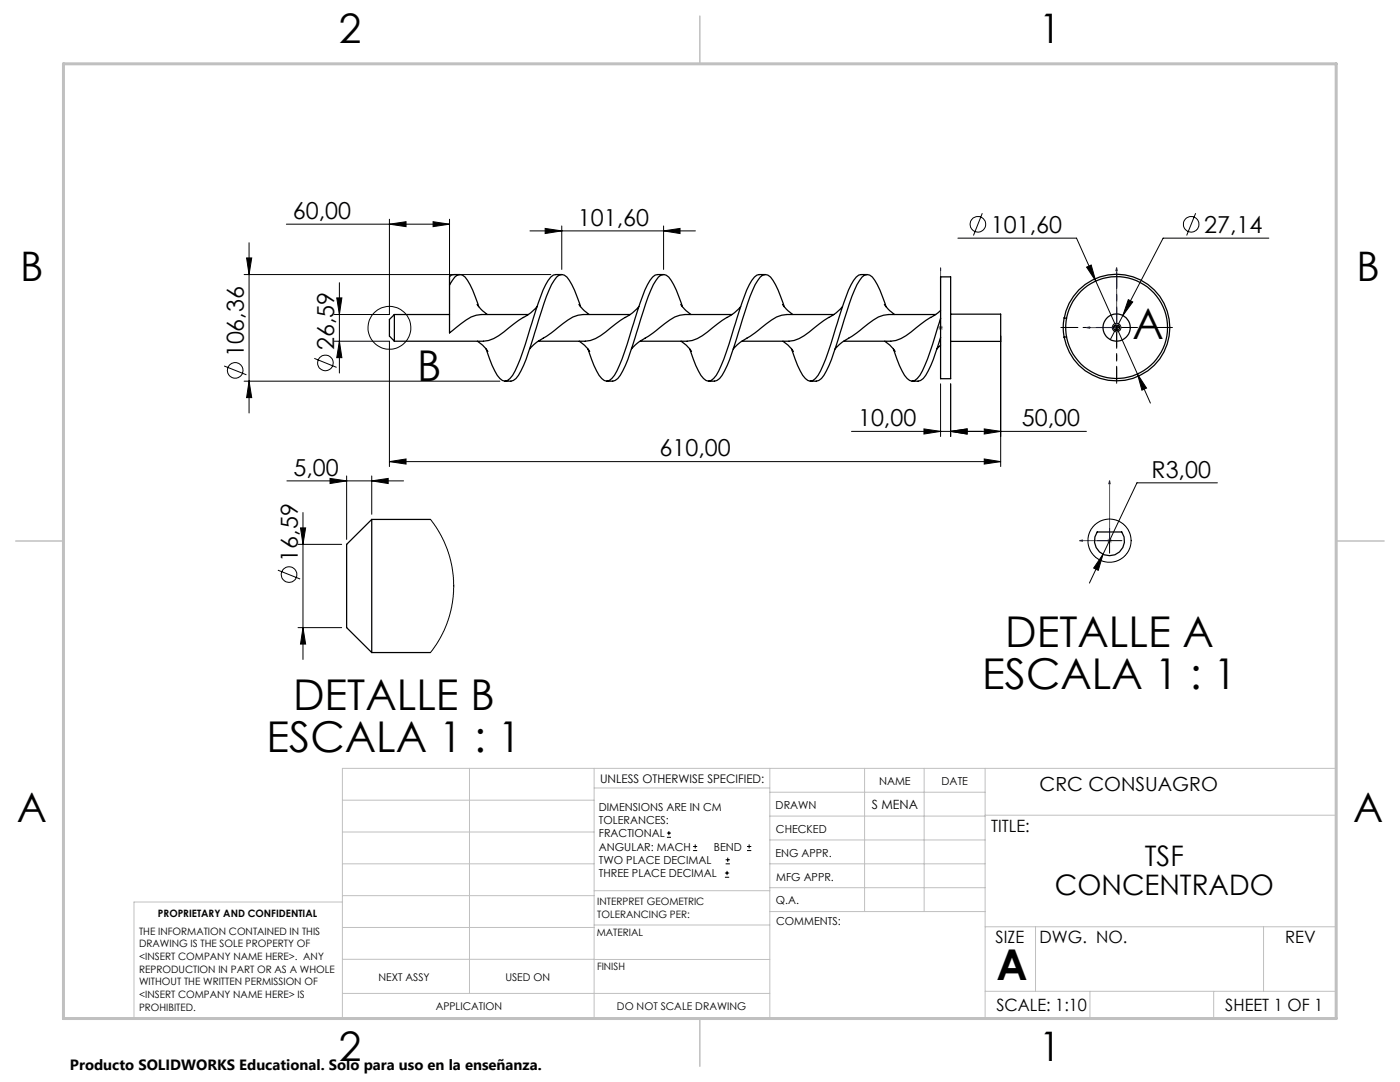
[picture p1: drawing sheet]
<svg xmlns="http://www.w3.org/2000/svg" width="279mm" height="216mm" viewBox="0 0 279 216" stroke-linecap="round" stroke-linejoin="round" font-family="sans-serif">
<g fill="none" stroke="#000" stroke-width=".2">
<path d="M48.7 54.8h61.2M49.2 51.5h1l-.5 3.3zM49.7 48.4v34M57.1 44.7h32.6M67.2 59.4h1l-.5 3.4zM67.7 56.4v18M77.7 44.7l3.3-.5v1zM77.7 43.7v19.1h-11M86.4 44.2l3.3 .5-3.3 .5zM89.7 43.7v18M105.8 46.1h33M108.8 45.6l3.3 .5-3.3 .5z"/>
<path d="M112.1 45.1v8.7M132.4 46.1l3.3-.5v1zM132.4 45.1v8.7M191.2 47.5h23.6l12.2 27.1M196 42.5l-1.7 4.5M216.9 53.3l.9-.4 .9 3.2zM225.2 59.8l.9 .5-2 2.7zM238.6 42.5l-1.8 4.5M253.2 47.5h-21.1l-10.5 20.3M44.7 73l4.5 1.8M48.7 76.1h51.1M49.7 76.1l.5 3.2h-1z"/>
<path d="M62.7 71.5l4.5 1.8M66.7 68.1h11v25M67.7 68.1l.5 3.3h-1zM187.7 76.6v10.5M189.7 76.6v10.5M199.7 67v26.1M222.3 65.4h1M222.8 64.9v1M227 74.6l1.8 2.8-.9 .5zM227 74.6l2.6 5.8M57.3 96h23.2M65.9 95.5l3.3 .5-3.3 .5z"/>
<path d="M69.2 95v12.6M74.2 96l3.3-.5v1zM74.2 95v7.6M77.7 92.1l3.3-.5v1zM77.7 92.1h122M184.4 85.6l3.3 .5-3.3 .5zM189.7 86.1l3.3-.5v1zM196.4 91.6l3.3 .5-3.3 .5zM196.4 85.6l3.3 .5-3.3 .5zM216.8 86.1h-46.9M243 96.3h-16.1l-6.8 14.3M55.5 113.8l4.4 1.7"/>
<path d="M59.5 108.6h8.7M60 105.3h1l-.5 3.3zM60.5 102.3v29.3M218.9 107.9h5M220.1 110.6l-.9 3.2-.9-.5zM220.1 110.6l-2.7 5.7M221.4 105.4v5M59.5 125.2h8.7M60.5 125.2l.5 3.3h-1zM133.1 167.1h.8M133.1 166.2h.8M133.5 165.8v.9"/>
<path d="M138.3 169.7h.8M138.3 168.9h.8M138.7 168.5v.8M144.7 175h.8M144.7 174.2h.8M144.8 172.4h.9M144.8 171.6h.9M145.1 173.8v.8M145.2 171.1v.9M149.1 169.7h.8M149.1 168.9h.8M149.5 168.5v.8"/>
<circle cx="195.2" cy="44.8" r="1.55"/>
<circle cx="237.7" cy="44.8" r="1.55"/>
<circle cx="46.9" cy="73.9" r="1.55"/>
<circle cx="64.9" cy="72.4" r="1.55"/>
<circle cx="77.7" cy="65.4" r="4.3"/>
<circle cx="222.8" cy="65.4" r=".85"/>
<circle cx="57.7" cy="114.7" r="1.56"/>
</g>
<path d="M187.7 53.4v.6v-.6M187.7 53.4v12M222.8 53.4l.2 .6h-.3zM222.8 53.4v12h-5.9M187.7 65.3v.2zM187.7 65.4h.1M216.9 65.4l.6-.2v.3zM221.4 95.9l.2 .6h-.3zM221.4 95.9v12h-6M215.4 107.9l.6-.2v.3z" fill="none" stroke="#00f" stroke-width=".2"/>
<path d="M187.2 65.4h1M187.4 65.1l.7 .7M187.7 64.9v1M188.1 65.1l-.7 .7M222.3 65.4h1M222.5 65l.7 .7M222.8 64.9v1M223.2 65l-.7 .7M220.9 107.9h1M221.1 107.5l.7 .7M221.4 107.4v1M221.8 107.5l-.7 .7" fill="none" stroke="#808080" stroke-width=".2"/>
<path d="M221.9 65.3h-9.7M222.9 64.3v-9.6M222.9 66.3v9.7M223.9 65.3h9.6" fill="none" stroke="#000" stroke-width=".2" stroke-dasharray="15.2 1.3 1.3 1.3" stroke-dashoffset="12.3"/>
<path d="M221.9 65.3h-10.2M222.9 64.3v-10.1M222.9 66.3v10.2M223.9 65.3h10.1" fill="none" stroke="#000" stroke-width=".2" stroke-dasharray="15.2 1.3 1.3 1.3" stroke-dashoffset="12.1"/>
<g fill="none" stroke="#c0c0c0" stroke-width=".2">
<path d="M68.3 159.7h50.3M93.7 153.3v44.9M118.6 153.3v49.9M118.6 157.2h35M153.6 153.3v49.9M153.6 158.1h43M172.5 153.3v28.6M184.4 153.3v28.6M196.6 153.3v49.9M68.3 180h-41.6v23.2h240v-49.9h-198.4v49.9M68.3 166h50.3M68.3 178.7h50.3"/>
<path d="M68.3 172.4h50.3M118.6 177.7h35M153.6 162.8h43M153.6 177.1h43M153.6 172.4h43M153.6 167.6h43M196.6 162.7h70.1M68.3 198.2h85.3M68.3 191.4l85.3 .1M68.3 185.1h50.3M118.6 184.6h35M153.6 181.9h43"/>
<path d="M196.6 184.9h70.1M196.6 197.8h70.1M206.7 184.9v12.9M217.5 197.8v5.4M242.2 197.8v5.4M252.2 184.9v12.9"/>
</g>
<path d="M139.7 3.2v9.5M3.1 107.9h9.6M266.7 107.9h9.5M139.7 203.2v9.6" fill="none" stroke="#c0c0c0" stroke-width=".3"/>
<path d="M12.7 12.7h254v190.5h-254z" fill="none" stroke="#c0c0c0" stroke-width=".6"/>
<g fill="#00f">
<path d="M187.7 65.3v.2zM187.7 53.4v.6z"/>
<path d="M216.9 65.4l.6 .1v-.3zM222.8 53.4l-.1 .6h.3zM215.4 107.9l.6 .1v-.3zM221.4 95.9l-.1 .6h.3zM279.4 116.8v.3zM279.4 105v.6z"/>
</g>
<g fill="#000">
<path d="M49.2 51.5h1l-.5 3.3zM49.7 76.1l.5 3.2h-1z"/>
<path d="M67.7 68.1l.5 3.3h-1zM67.2 59.4h1l-.5 3.4zM60.5 125.2l.5 3.3h-1zM60 105.3h1l-.5 3.3z"/>
<path d="M184.4 85.6l3.3 .5-3.3 .5zM189.7 86.1l3.3-.5v1zM225.2 59.8l-1.1 3.2 2-2.7zM227 74.6l.9 3.3 .9-.5zM216.9 53.3l1.8 2.8-.9-3.2zM220.1 110.6l-1.8 2.7 .9 .5z"/>
<path d="M196.4 91.6l3.3 .5-3.3 .5zM77.7 92.1l3.3-.5v1zM132.4 46.1l3.3-.5v1zM108.8 45.6l3.3 .5-3.3 .5zM86.4 44.2l3.3 .5-3.3 .5zM77.7 44.7l3.3-.5v1zM196.4 85.6l3.3 .5-3.3 .5zM189.7 86.1l3.3-.5v1zM74.2 96l3.3-.5v1zM65.9 95.5l3.3 .5-3.3 .5z"/>
</g>
<g fill="none" stroke="#000" stroke-width=".25">
<path d="M89.7 56.9l.6-.9a1.57 1.57 0 0 1 1.5-1.2 1.57 1.57 0 0 1 1.5 1.2 21.1 21.1 0 0 1 2.2 5.2M89.7 56.9v9.5l1.3-1a11.6 11.6 0 0 1 4-2.5l1.1-.1h9.3M91.8 54.8h-1.2l-.5 .1-.4 .3v1.7M112.1 54.8a2.19 2.19 0 0 0-2.7 1.2 49.9 49.9 0 0 0-3.6 9.4l-2 6.2a9.5 9.5 0 0 1-2.5 4.3 1.62 1.62 0 0 1-2.1-1 22.5 22.5 0 0 1-2.2-5.3M132.4 54.8a2.19 2.19 0 0 0-2.7 1.2 49.9 49.9 0 0 0-3.5 9.4l-2.1 6.2a9.5 9.5 0 0 1-2.5 4.3 1.62 1.62 0 0 1-2-1 22.5 22.5 0 0 1-2.3-5.3M152.8 54.8a2.19 2.19 0 0 0-2.8 1.2 49.9 49.9 0 0 0-3.5 9.4l-2 6.2a9.5 9.5 0 0 1-2.6 4.3 1.62 1.62 0 0 1-2-1 22.5 22.5 0 0 1-2.2-5.3M173.1 54.8a2.19 2.19 0 0 0-2.7 1.2 49.9 49.9 0 0 0-3.6 9.4l-2 6.2a9.5 9.5 0 0 1-2.6 4.3 1.62 1.62 0 0 1-2-1 22.5 22.5 0 0 1-2.2-5.3M78.7 62.8v5.3M78.7 62.8l-1 .9v3.4l1 1M78.7 62.8h11M95.2 60.7l1.1 1.3 1 .8M95.3 68.1a6.4 6.4 0 0 1 2.1 2"/>
<path d="M104.5 63.3l-2.9 2.1a9.3 9.3 0 0 1-5.1 2.7h-17.8M107.2 61.2l-1.3 1.2-1.4 1M115.5 60.7l1.1 1.3 1 .8M115.6 68.1a6.4 6.4 0 0 1 2.1 2M115.9 61.2l-.2-.6a18.2 18.2 0 0 0-2.6-5.3 1.31 1.31 0 0 0-2 0 20.6 20.6 0 0 0-3 6.8l-.6 1.6a78.2 78.2 0 0 1-3.5 10.3 2.76 2.76 0 0 1-3.2 2.1M124.8 63.3l-2.9 2.1a9.3 9.3 0 0 1-5.1 2.7h-9.4M125.8 62.8h-9.4a6.5 6.5 0 0 0-4.1 1.8 37.9 37.9 0 0 1-5.5 4l-1.1 1M127.5 61.2l-1.2 1.2-1.5 1M135.9 60.7l1 1.3 1 .8M135.9 68.1a6.4 6.4 0 0 1 2.1 2M136.2 61.2l-.2-.6a18.2 18.2 0 0 0-2.5-5.3 1.31 1.31 0 0 0-2.1 0 20.6 20.6 0 0 0-3 6.8l-.6 1.6a78.2 78.2 0 0 1-3.5 10.3 2.76 2.76 0 0 1-3.2 2.1M145.1 63.3l-2.9 2.1a9.3 9.3 0 0 1-5.1 2.7h-9.4"/>
<path d="M146.1 62.8h-9.4a6.5 6.5 0 0 0-4.1 1.8 37.9 37.9 0 0 1-5.5 4l-1.1 1M147.8 61.2l-1.2 1.2-1.5 1M156.2 60.7l1.1 1.3 .9 .8M156.2 68.1a6.4 6.4 0 0 1 2.1 2M156.5 61.2l-.2-.6a18.2 18.2 0 0 0-2.5-5.3 1.31 1.31 0 0 0-2.1 0 20.6 20.6 0 0 0-3 6.8l-.5 1.6a78.2 78.2 0 0 1-3.6 10.3 2.76 2.76 0 0 1-3.2 2.1M165.4 63.3l-2.9 2.1a9.3 9.3 0 0 1-5.1 2.7h-9.3M166.4 62.8h-9.4a6.5 6.5 0 0 0-4 1.8 37.9 37.9 0 0 1-5.6 4l-1.1 1M168.1 61.2l-1.2 1.2-1.5 1M176.5 60.7l1.1 1.3 .9 .8M176.6 68.1a6.4 6.4 0 0 1 2 2M176.8 61.2l-.2-.6a18.2 18.2 0 0 0-2.5-5.3 1.31 1.31 0 0 0-2.1 0 20.6 20.6 0 0 0-3 6.8l-.5 1.6a78.2 78.2 0 0 1-3.6 10.3 2.76 2.76 0 0 1-3.2 2.1M185.7 63.3l-2.9 2.1a9.3 9.3 0 0 1-5 2.7h-9.4"/>
<path d="M186.7 62.8h-9.4a6.5 6.5 0 0 0-4 1.8 37.9 37.9 0 0 1-5.6 4l-1 1M187.7 68.9l-.7 .7M187.7 62l-2 1.4M187.7 67.3l-1 3a16.8 16.8 0 0 1-2.4 5.2l-.6 .4-.5 .2h-1.2M187.7 63.5a66.5 66.5 0 0 1-4.1 11.4 1.62 1.62 0 0 1-2.1 1 6 6 0 0 1-2-3l-1.2-3.3M187.7 63.5v3.8M187.7 63.5v-8.3h2v20.4h-2v-8.3M189.7 62.7h10v5.4h-10M212.4 63.4a10.6 10.6 0 0 0 0 3.9M212.4 63.4l.5 .1M212.4 63.4a10.6 10.6 0 0 1 15.9-7.1 10.6 10.6 0 0 1 1.2 17.3 10.6 10.6 0 0 1-16.7-4.8l-.4-1.5M212.9 67.2l-.5 .1"/>
<path d="M222.4 65h.9a.6 .6 0 0 1-.1 .8 .6 .6 0 0 1-.8 0 .6 .6 0 0 1 0-.8zM74.2 103.6v26.6M74.2 103.6l-5 5v16.6l5 5M74.2 103.6h11.7M219 106.2h4.9a3 3 0 0 1-2.5 4.7 3 3 0 0 1-2.4-4.7zM74.2 130.2h11.7"/>
<circle cx="222.8" cy="65.4" r="2.72"/>
<circle cx="222.8" cy="65.4" r="10.2"/>
</g>
<g fill="none" stroke="#000" stroke-width=".2">
<path d="M85.9 103.6l2 3 1.4 3.1 .9 3.5 .4 3.5-.3 3.5-.8 3.5-1.4 3.2-1 1.7-1.2 1.6"/>
<circle cx="221.4" cy="107.9" r="4.3"/>
</g>
<g font-size="8.5">
<text x="226" y="67.6">A</text>
<text x="83.2" y="76">B</text>
<text x="200.6" y="129.2">DETALLE A</text>
<text x="196" y="137.4">ESCALA 1 : 1</text>
<text x="58.5" y="141.8">DETALLE B</text>
<text x="53.2" y="150">ESCALA 1 : 1</text>
<text x="198.9" y="195.5">A</text>
</g>
<g font-size="8.1">
<text x="67.6" y="8.5">2</text>
<text x="207.3" y="8.5">1</text>
<text x="4" y="56.1">B</text>
<text x="270.7" y="56.1">B</text>
<text x="3.3" y="164.1">A</text>
<text x="270" y="164.1">A</text>
<text x="67.6" y="211.7">2</text>
<text x="207.3" y="211.7">1</text>
</g>
<g font-size="5.6">
<text x="228.5" y="172.9">TSF</text>
<text x="210.5" y="178.5">CONCENTRADO</text>
</g>
<g font-size="4.7">
<text x="58.5" y="43.7">60,00</text>
<text x="115.3" y="45.1">101,60</text>
<text x="197.7" y="46.4">101,60</text>
<text x="240.3" y="46.4">27,14</text>
<text x="48.7" y="71.3" transform="rotate(-90 48.7 71.3)">106,36</text>
<text x="66.7" y="69.8" transform="rotate(-90 66.7 69.8)">26,59</text>
<text x="171.2" y="85.1">10,00</text>
<text x="203.9" y="85.1">50,00</text>
<text x="58.6" y="94.9">5,00</text>
<text x="131.6" y="91.1">610,00</text>
<text x="229.8" y="95.3">R3,00</text>
<text x="59.4" y="112.1" transform="rotate(-90 59.4 112.1)">16,59</text>
</g>
<text font-size="3.9" x="207.5" y="157.8">CRC CONSUAGRO</text>
<g font-size="3.4">
<text x="197.8" y="166">TITLE:</text>
<text x="198.7" y="188.1">SIZE</text>
<text x="207.5" y="188.1">DWG. NO.</text>
<text x="256.5" y="188.2">REV</text>
<text x="198.8" y="201.7">SCALE: 1:10</text>
<text x="244.5" y="201.7">SHEET 1 OF 1</text>
</g>
<text font-size="3" x="14" y="213.5">Producto SOLIDWORKS Educational. Solo para uso en la enseñanza.</text>
<text font-size="2.5" x="174" y="161.4">S MENA</text>
<text font-size="2.4" x="119.8" y="156.2">UNLESS OTHERWISE SPECIFIED:</text>
<g font-size="2.2">
<text x="119.5" y="161.8">DIMENSIONS ARE IN CM</text>
<text x="154.8" y="161.4">DRAWN</text>
<text x="175.4" y="156.6">NAME</text>
<text x="187.9" y="156.7">DATE</text>
<text x="119.5" y="164.4">TOLERANCES:</text>
<text x="119.5" y="167.1">FRACTIONAL</text>
<text x="154.9" y="166.3">CHECKED</text>
<text x="119.5" y="169.7">ANGULAR: MACH</text>
<text x="119.5" y="172.4">TWO PLACE DECIMAL</text>
<text x="142.5" y="169.7">BEND</text>
<text x="154.8" y="170.9">ENG APPR.</text>
<text x="119.5" y="175">THREE PLACE DECIMAL</text>
<text x="154.9" y="175.7">MFG APPR.</text>
<text x="154.9" y="180.4">Q.A.</text>
<text x="154.9" y="184.6">COMMENTS:</text>
</g>
<g font-size="2.1">
<text x="75.5" y="195.7">NEXT ASSY</text>
<text x="100.9" y="195.7">USED ON</text>
<text x="86.9" y="201.5">APPLICATION</text>
<text x="123.1" y="201.6">DO NOT SCALE DRAWING</text>
</g>
<g font-size="2">
<text x="31.5" y="182.9">PROPRIETARY AND CONFIDENTIAL</text>
<text x="119.2" y="180.6">INTERPRET GEOMETRIC</text>
<text x="119.2" y="183.1">TOLERANCING PER:</text>
<text x="27.8" y="186.5">THE INFORMATION CONTAINED IN THIS</text>
<text x="27.8" y="189">DRAWING IS THE SOLE PROPERTY OF</text>
<text x="27.8" y="191.6">&lt;INSERT COMPANY NAME HERE&gt;. ANY</text>
<text x="119.1" y="186.7">MATERIAL</text>
<text x="27.8" y="194.1">REPRODUCTION IN PART OR AS A WHOLE</text>
<text x="27.8" y="196.6">WITHOUT THE WRITTEN PERMISSION OF</text>
<text x="119.1" y="193.5">FINISH</text>
<text x="27.8" y="199.1">&lt;INSERT COMPANY NAME HERE&gt; IS</text>
<text x="27.8" y="201.7">PROHIBITED.</text>
</g>
</svg>
